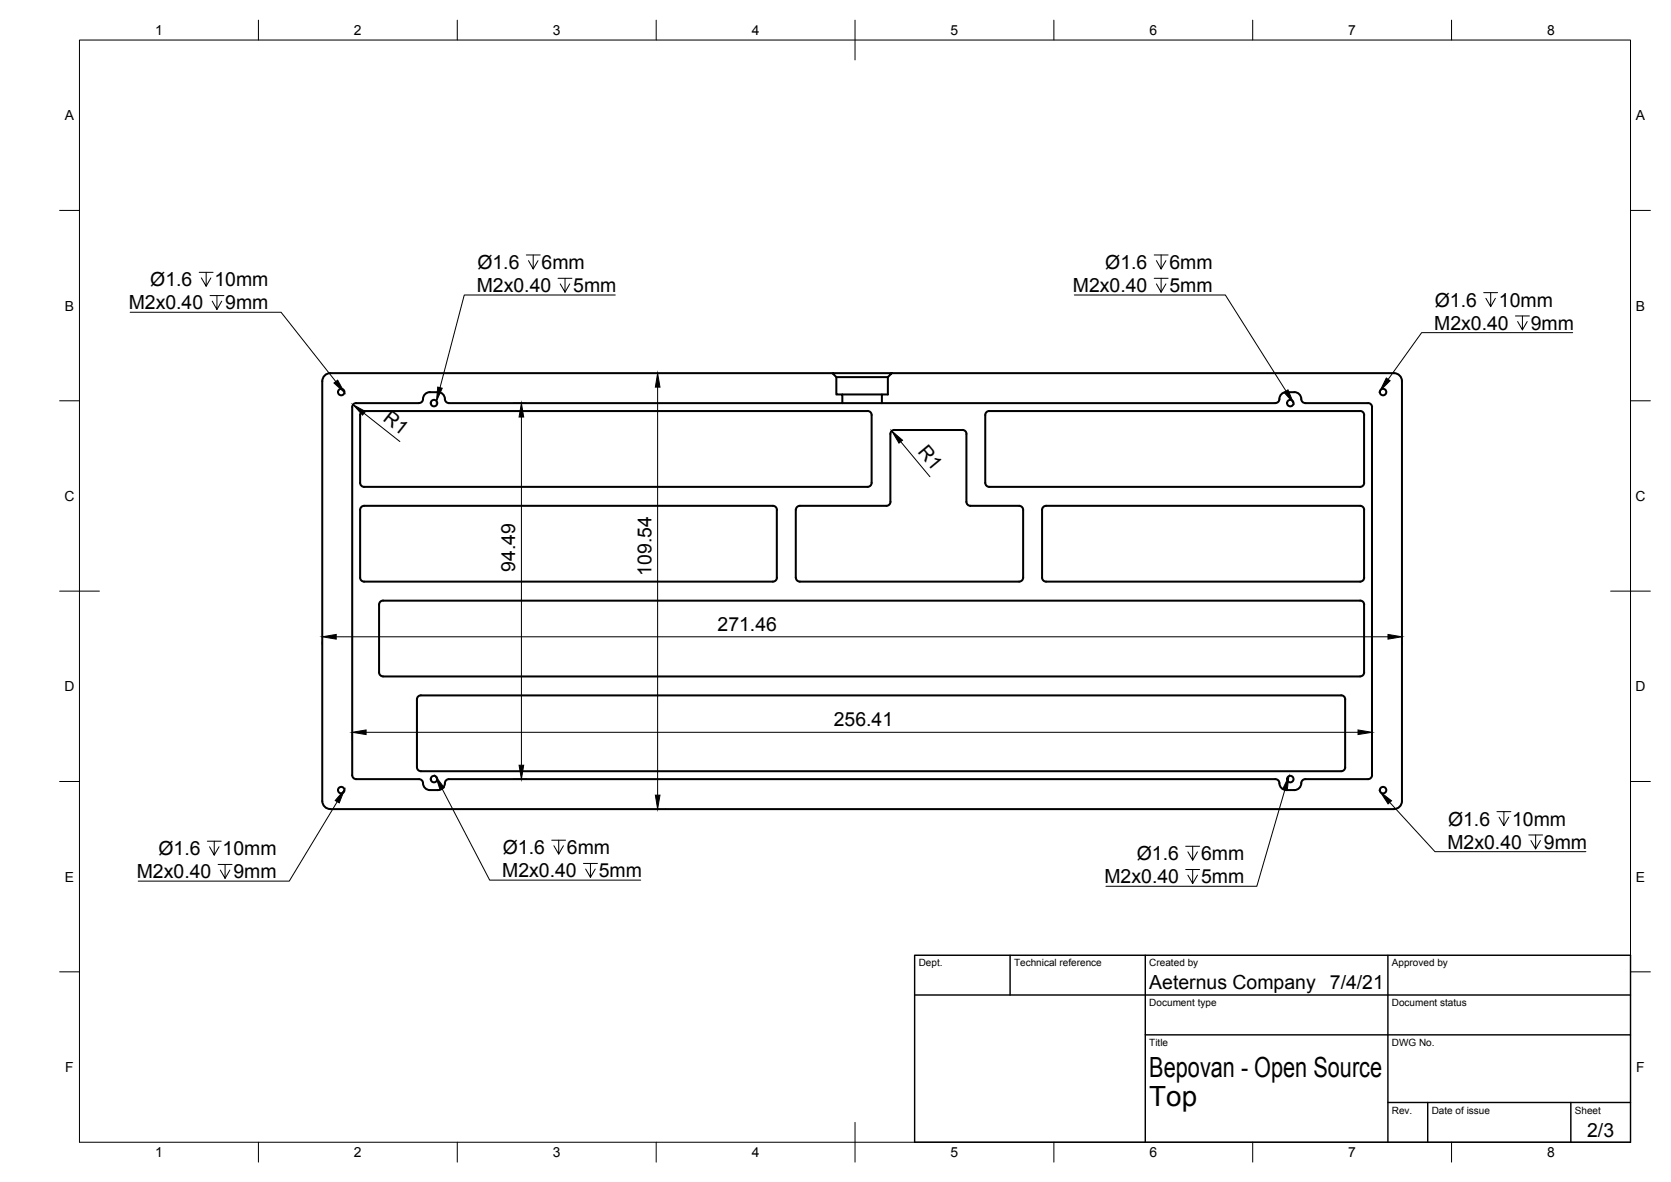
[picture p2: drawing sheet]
<svg xmlns="http://www.w3.org/2000/svg" width="420mm" height="297mm" viewBox="0 0 420 297" stroke-linecap="round" stroke-linejoin="round" font-family="sans-serif">
<!-- layer: Visible -->
<g fill="none" stroke="#000" stroke-width=".51">
<path d="M209.3 93.8h14.9l-1 1h-12.9zM209.3 93.8h-126.3a2 2 0 0 0-2 2v105.5a2.04 2.04 0 0 0 2 2M210.3 94.8v4.3h1.5v2.2h-98.9M211.8 99.1h9.9M223.2 94.8v4.3h-1.5v2.2h99M224.2 93.8h126.3a2 2 0 0 1 2 2v105.5a2 2 0 0 1-2 2M88.6 102.3v92.5a1.01 1.01 0 0 0 1 1h15.8a1.18 1.18 0 0 1 1 1.5 1.75 1.75 0 0 0 1.7 1.3h2a1.9 1.9 0 0 0 1.8-2.2l.6-.5 .4-.1M89.6 101.3h15.7M89.6 101.3a1.01 1.01 0 0 0-1 1M91.5 103.3h126.7a1.01 1.01 0 0 1 1 1v17.1M91.6 103.3a1.01 1.01 0 0 0-1 1v17.1M112.9 101.3a1.18 1.18 0 0 1-1.1-1.5 1.7 1.7 0 0 0-1.7-1.2l-2-.1a1.9 1.9 0 0 0-1.8 2.2l-.6 .5-.3 .1"/>
<path d="M211.8 101.3h9.9M224.9 108.1l17.1-.1a.97 .97 0 0 1 1 1.1v17a1.01 1.01 0 0 0 1 1M224.9 108a1.01 1.01 0 0 0-1 1.1v17a1.01 1.01 0 0 1-1 1h-21.8a1.04 1.04 0 0 0-1 1v17.1a1.01 1.01 0 0 0 1 1h55.1M328.2 101.3h15.8M328.2 101.3a1.18 1.18 0 0 1-1.1-1.5 1.7 1.7 0 0 0-1.7-1.2l-2-.1a1.9 1.9 0 0 0-1.8 2.2l-.5 .5-.4 .1M342 103.3h-93.3a1.01 1.01 0 0 0-1 1v17.1M342 103.3a1.01 1.01 0 0 1 1 1M343 104.3v17.1M344 101.3a1.01 1.01 0 0 1 1 1M345 102.3v92.5a1.01 1.01 0 0 1-1 1h-15.8a1.18 1.18 0 0 0-1.1 1.5 1.75 1.75 0 0 1-1.7 1.3h-2a1.91 1.91 0 0 1-1.8-2.2l-.5-.5-.4-.1M90.6 121.3a1.01 1.01 0 0 0 1 1.1M91.5 127.1h102.8"/>
<path d="M91.6 127.1a1.01 1.01 0 0 0-1 1v17.1a1.01 1.01 0 0 0 1 1M194.3 127.1a1.01 1.01 0 0 1 1 1M195.3 128.1v17.1M219.2 121.3a1.01 1.01 0 0 1-1 1.1h-126.7M244 127.1h12.2M247.7 121.3a1.01 1.01 0 0 0 1 1.1h93.3M256.3 127.1a1.01 1.01 0 0 1 1 1v17.1a1.01 1.01 0 0 1-1 1M342 127.1h-79a1.01 1.01 0 0 0-1 1v17.1a1.01 1.01 0 0 0 1 1h79M342 127.1a1.01 1.01 0 0 1 1 1M343 128.1v17.1M343 121.3a1.01 1.01 0 0 1-1 1.1M91.5 146.2h102.8"/>
<path d="M195.3 145.2a1.01 1.01 0 0 1-1 1M342 150.9h-245.7a1.01 1.01 0 0 0-1 1v17.1a1.01 1.01 0 0 0 1 1h245.7M342 150.9a1.01 1.01 0 0 1 1 1M343 151.9v17.1M343 145.2a1.01 1.01 0 0 1-1 1M105.1 175l.7-.2 231.4-.1a.97 .97 0 0 1 1 1.1v17a1.01 1.01 0 0 1-1 1h-231.4a1.01 1.01 0 0 1-1-1v-17.1zM343 169a1.01 1.01 0 0 1-1 1M112.9 195.8h207.8M83 203.3h267.5"/>
<circle cx="85.8" cy="98.5" r=".81"/>
<circle cx="347.8" cy="98.5" r=".81"/>
<circle cx="109.1" cy="101.3" r=".81"/>
<circle cx="324.4" cy="101.3" r=".81"/>
<circle cx="85.8" cy="198.6" r=".81"/>
<circle cx="109.1" cy="195.8" r=".81"/>
<circle cx="324.4" cy="195.8" r=".81"/>
<circle cx="347.8" cy="198.6" r=".81"/>
</g>
<!-- layer: Border -->
<g fill="none" stroke="#000" stroke-width=".25">
<path d="M20 10.1h390v276.9h-390zM65 5.1v5M115 5.1v5M165 5.1v5M215 5.1v10M265 5.1v5M315 5.1v5M365 5.1v5M15 52.9h5M410 52.9h5M15 100.7h5M410 100.7h5"/>
<path d="M15 148.6h10M405 148.6h10M15 196.4h5M410 196.4h5M15 244.2h5M410 244.2h5M65 287v5M115 287v5M165 287v5M215 282.1v9.9M265 287v5M315 287v5"/>
<path d="M365 287v5"/>
</g>
<!-- layer: TitleBlock -->
<path d="M230 240.1h180v46.9h-180zM230 250h180M254 240.1v9.9M288 240.1v46.9M349 240.1v46.9M288 260.1h122M349 277.1h61M359 277.1v9.9M395 277.1v9.9" fill="none" stroke="#000" stroke-width=".36"/>
<!-- layer: Annotations -->
<g fill="none" stroke="#000" stroke-width=".25">
<path d="M32.7 78.5h38l13.7 17.4M50.1 68.4h3.5M51.8 68.4v3.5l-1.2-2.1M52.8 74.3h3.5M53 69.8l-1.2 2.1M54.5 74.3v3.5l-1.1-2.1M55.8 75.7l-1.3 2.1M132.3 64.1h3.5M134.1 64.1v3.5l-1.2-2.1M135.3 65.5l-1.2 2.1M140.3 69.9h3.5M142.1 69.9v3.5l-1.2-2.1"/>
<path d="M143.3 71.3l-1.2 2.1M154.7 74.1h-38l-6.1 23.3M270.1 74.1h38l15.3 24.2M290.2 64.1h3.5M290.2 69.9h3.5M292 64.1v3.5l-1.2-2.1M292 69.9v3.5l-1.2-2.1M293.2 65.5l-1.2 2.1M293.2 71.3l-1.2 2.1M373.1 73.5h3.5M374.8 73.5v3.6l-1.2-2.1M376 75l-1.2 2.1"/>
<path d="M381 79.4h3.6M382.8 79.4v3.5l-1.2-2.1M384 80.8l-1.2 2.1M395.4 83.6h-37.9l-8.5 11.7M111.2 198.2l11.9 23h38M323.1 198.4l-7.1 24.3h-37.9M52.1 211.4h3.5M53.9 211.4v3.5l-1.2-2.1M54.8 217.2h3.6M55.1 212.8l-1.2 2.1M56.6 217.2v3.5l-1.2-2.1M57.8 218.6l-1.2 2.1"/>
<path d="M84.8 201.5l-12.1 19.9h-37.9M138.7 211.1h3.5M140.5 211.1v3.5l-1.2-2.1M141.7 212.5l-1.2 2.1M146.7 217h3.5M148.5 217v3.5l-1.2-2.1M149.7 218.4l-1.2 2.1M298.1 212.7h3.5M298.1 218.5h3.5M299.9 212.7v3.5l-1.2-2.1M299.9 218.5v3.5l-1.2-2.1M301.1 214.1l-1.2 2.1"/>
<path d="M301.1 219.9l-1.2 2.1M349.4 201.6l11.4 12.4h38M376.4 204h3.5M378.1 204v3.5l-1.2-2.1M379.3 205.4l-1.2 2.1M384.4 209.8h3.5M386.1 209.8v3.5l-1.2-2.1M387.3 211.2l-1.2 2.1"/>
</g>
<path d="M84 96.3l.9-.8 1.7 3.1zM110.1 97.3l1.1 .3-1.5 3.2zM322.9 98.6l.9-.6 1.4 3.2zM348.6 95l.9 .7-2.5 2.5zM109.6 195.1l2.1 2.9-1 .5zM324.1 195.1l-.4 3.5-1.2-.3zM86.6 198.5l-1.3 3.3-1-.6zM347.1 199.1l2.8 2.1-.9 .8z" fill="#000" stroke="#000" stroke-width=".25"/>
<!-- layer: Dimensions -->
<g fill="none" stroke="#000" stroke-width=".25">
<path d="M165.4 97.3v102.5M167.3 93.8h.1M91.5 103.9l9 7.1M129.1 101.3h3.3M131.1 104.8v87.5M226.5 111l7.3 8.8M81 161.3v.7M84.5 160h264.5M352.5 161.3v.7M88.6 184.1v1.9M92.1 184h249.4M129.1 195.8h3.3"/>
<path d="M345 184.1v1.9M167.3 203.3h.1"/>
</g>
<path d="M165.4 93.8l.5 3.5h-1.1zM88.8 101.7l3.1 1.7-.7 .9zM131.1 101.3l.6 3.5h-1.2zM224.2 108.3l2.7 2.3-.9 .8zM81 160l3.5-.6v1.2zM349 159.4l3.5 .6-3.5 .6zM88.6 184l3.5-.6v1.2zM130.5 192.3h1.2l-.6 3.5zM164.8 199.8h1.1l-.5 3.5zM341.5 183.4l3.5 .6-3.5 .6z" fill="#000" stroke="#000" stroke-width=".25"/>
<g font-size="7">
<text x="289" y="270.6">Bepovan - Open Source</text>
<text x="289" y="278.1">Top</text>
</g>
<g font-size="4.9">
<text x="37.8" y="71.9">Ø1.6</text>
<text x="53.9" y="71.9">10mm</text>
<text x="120" y="67.6">Ø1.6</text>
<text x="136.2" y="67.6">6mm</text>
<text x="277.9" y="67.6">Ø1.6</text>
<text x="294" y="67.6">6mm</text>
<text x="32.4" y="77.8">M2x0.40</text>
<text x="56.6" y="77.8">9mm</text>
<text x="119.9" y="73.4">M2x0.40</text>
<text x="144.1" y="73.4">5mm</text>
<text x="269.8" y="73.4">M2x0.40</text>
<text x="294" y="73.4">5mm</text>
<text x="360.8" y="77.1">Ø1.6</text>
<text x="376.9" y="77.1">10mm</text>
<text x="360.6" y="82.9">M2x0.40</text>
<text x="384.9" y="82.9">9mm</text>
<text x="96.1" y="105.5" transform="rotate(38 96.1 105.5)">R1</text>
<text x="230.6" y="113.6" transform="rotate(50 230.6 113.6)">R1</text>
<text x="129.5" y="143.7" transform="rotate(-90 129.5 143.7)">94.49</text>
<text x="163.8" y="144.7" transform="rotate(-90 163.8 144.7)">109.54</text>
<text x="180.4" y="158.5">271.46</text>
<text x="209.7" y="182.5">256.41</text>
<text x="364.1" y="207.5">Ø1.6</text>
<text x="380.2" y="207.5">10mm</text>
<text x="39.8" y="214.9">Ø1.6</text>
<text x="56" y="214.9">10mm</text>
<text x="126.4" y="214.6">Ø1.6</text>
<text x="142.6" y="214.6">6mm</text>
<text x="363.9" y="213.3">M2x0.40</text>
<text x="388.2" y="213.3">9mm</text>
<text x="34.4" y="220.7">M2x0.40</text>
<text x="58.7" y="220.7">9mm</text>
<text x="126.3" y="220.5">M2x0.40</text>
<text x="150.5" y="220.5">5mm</text>
<text x="285.9" y="216.2">Ø1.6</text>
<text x="302" y="216.2">6mm</text>
<text x="277.7" y="222">M2x0.40</text>
<text x="302" y="222">5mm</text>
<text x="289" y="248.5">Aeternus Company</text>
<text x="334.4" y="248.5">7/4/21</text>
<text x="399.1" y="285.7">2/3</text>
</g>
<g font-size="3.5">
<text x="39" y="8.8">1</text>
<text x="89" y="8.8">2</text>
<text x="139" y="8.8">3</text>
<text x="189" y="8.8">4</text>
<text x="239" y="8.8">5</text>
<text x="289" y="8.8">6</text>
<text x="339" y="8.8">7</text>
<text x="389" y="8.8">8</text>
<text x="16.3" y="30.2">A</text>
<text x="411.3" y="30.2">A</text>
<text x="16.3" y="78">B</text>
<text x="411.3" y="78">B</text>
<text x="16.2" y="125.9">C</text>
<text x="411.2" y="125.9">C</text>
<text x="16.2" y="173.7">D</text>
<text x="411.2" y="173.7">D</text>
<text x="16.3" y="221.6">E</text>
<text x="411.3" y="221.6">E</text>
<text x="16.4" y="269.4">F</text>
<text x="411.4" y="269.4">F</text>
<text x="39" y="290.8">1</text>
<text x="89" y="290.8">2</text>
<text x="139" y="290.8">3</text>
<text x="189" y="290.8">4</text>
<text x="239" y="290.8">5</text>
<text x="289" y="290.8">6</text>
<text x="339" y="290.8">7</text>
<text x="389" y="290.8">8</text>
</g>
<g font-size="2.5">
<text x="231" y="242.9">Dept.</text>
<text x="255" y="242.9">Technical reference</text>
<text x="289" y="242.9">Created by</text>
<text x="350" y="242.9">Approved by</text>
<text x="289" y="252.8">Document type</text>
<text x="350" y="252.8">Document status</text>
<text x="289" y="262.9">Title</text>
<text x="350" y="262.9">DWG No.</text>
<text x="350" y="279.9">Rev.</text>
<text x="360" y="279.9">Date of issue</text>
<text x="396" y="279.9">Sheet</text>
</g>
</svg>
